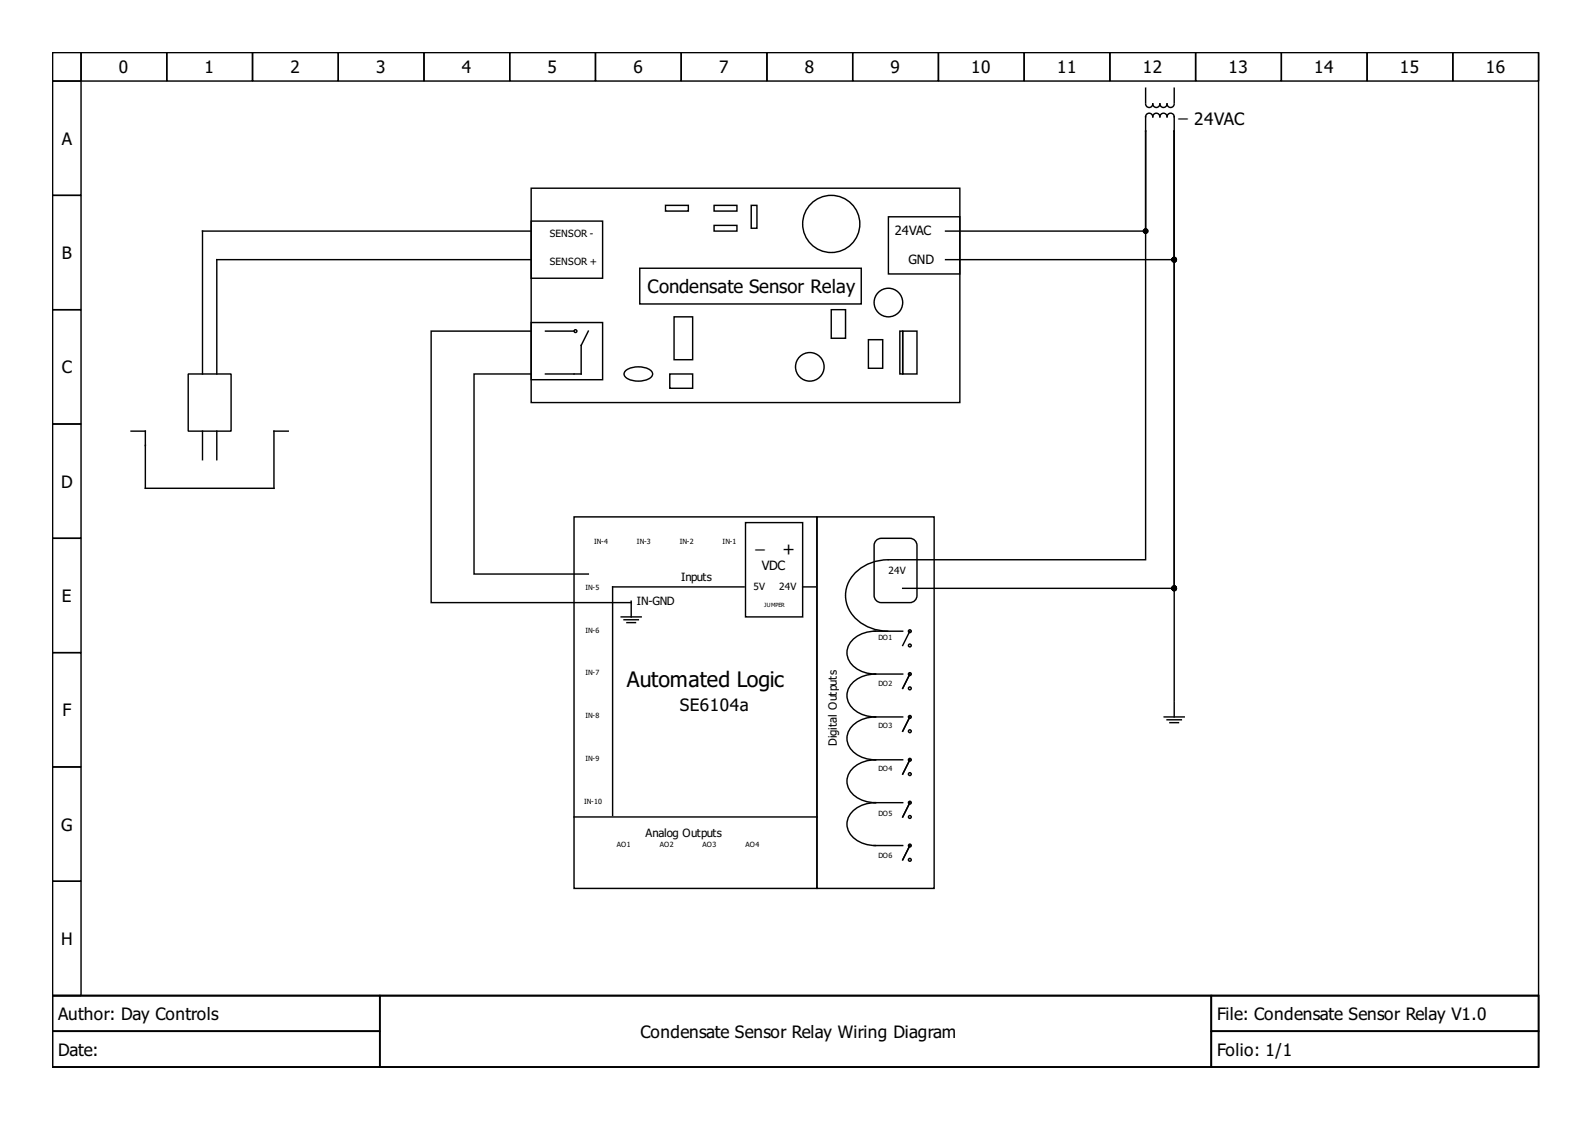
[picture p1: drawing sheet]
<svg xmlns="http://www.w3.org/2000/svg" width="297mm" height="210mm" viewBox="0 0 297 210" stroke-linecap="round" stroke-linejoin="round" font-family="sans-serif">
<g fill="none" stroke="#000" stroke-width=".27">
<path d="M9.8 9.8h277.3v176h-277.3zM9.8 9.8h5.3v5.3h-5.3zM9.8 15.1h5.3v21.4h-5.3zM15.1 9.8h16v5.3h-16zM31.1 9.8h16v5.3h-16zM47.1 9.8h16v5.3h-16zM63.1 9.8h16v5.3h-16zM79.1 9.8h16v5.3h-16zM95.1 9.8h16v5.3h-16zM111.1 9.8h16v5.3h-16zM127.1 9.8h16v5.3h-16zM143.1 9.8h16v5.3h-16z"/>
<path d="M159.1 9.8h16v5.3h-16zM175.1 9.8h16v5.3h-16zM191.1 9.8h16v5.3h-16zM207.1 9.8h16v5.3h-16zM213.8 19.4a.67 .67 0 0 0 .6 .7 .67 .67 0 0 0 .7-.7 .67 .67 0 0 0 .7 .7 .67 .67 0 0 0 .6-.7 .67 .67 0 0 0 .7 .7 .67 .67 0 0 0 .7-.7 .67 .67 0 0 0 .6 .7 .67 .67 0 0 0 .7-.7M213.8 16.5v2.6M219.1 16.5v2.6M223.1 9.8h16v5.3h-16zM239.1 9.8h16v5.3h-16zM255.1 9.8h16v5.3h-16zM271.1 9.8h16v5.3h-16zM9.8 36.5h5.3v21.3h-5.3z"/>
<path d="M99.1 35.1h80v40h-80zM124.2 38.3h4.2v1.1h-4.2zM133.2 38.3h4.3v1.1h-4.3zM140.2 38.3h1v4.3h-1zM213.8 24.5v-2.7a.67 .67 0 0 1 .6-.7 .67 .67 0 0 1 .7 .7 .67 .67 0 0 1 .7-.7 .67 .67 0 0 1 .6 .7 .67 .67 0 0 1 .7-.7 .67 .67 0 0 1 .7 .7 .67 .67 0 0 1 .6-.7 .67 .67 0 0 1 .7 .7v2.7M213.8 24.5v18.6h-37.4M213.8 24.5v79.9h-45.4M219.1 24.5v106.3M219.1 24.5v85.3h-50.7M219.1 24.5v23.9h-42.7M9.8 57.8h5.3v21.3h-5.3zM99.1 41.3h13.3v10.6h-13.3z"/>
<path d="M99.1 43.1h-61.3v26.7M99.1 48.4h-58.6v21.4M119.4 50h41.3v6.7h-41.3zM125.8 59.1h3.4v8h-3.4zM133.2 42.1h4.3v1h-4.3zM155.1 57.8h2.7v5.3h-2.7zM165.8 40.5h13.3v10.6h-13.3zM9.8 79.1h5.3v21.3h-5.3zM35.1 69.8h8v10.6h-8zM99.1 60.2h13.3v10.6h-13.3zM99.1 69.8h-10.7v37.3h21.4M99.1 61.8h-18.7v50.6h37.4v-.2"/>
<path d="M101.8 61.8h5.3M109.8 61.8l-1.4 2.6v5.4h-6.6M116.8 69.1a4.3 4.3 0 0 1 4.6 0 .9 .9 0 0 1 .3 1 .9 .9 0 0 1-.7 .6 4 4 0 0 1-4.5-.6l-.1-.3zM125 69.8h4.2v2.6h-4.2zM162 63.4h2.7v5.3h-2.7zM167.9 61.8h.5v8h-.5zM168.4 61.8h2.7v8h-2.7zM24.5 80.4h2.6v10.7h24v-10.7h2.7M37.8 80.4v5.4M40.5 80.4v5.4M107.1 96.4h45.3v69.4h-45.3zM139.1 97.5h10.7v17.6h-10.7z"/>
<path d="M152.4 96.4h21.9v69.4h-21.9zM9.8 100.4h5.3v21.4h-5.3zM115.9 115.1h3.7M116.4 115.6h2.7M117 116.2h1.6M117.8 112.4v2.7M138.8 109.5h-24.5v42.7M149.8 109.5h2.4M163.1 117.8h5.3M163.4 101l.6-.5 .4-.1h5.4a1.33 1.33 0 0 1 1.3 1.4v9.3a1.33 1.33 0 0 1-1.3 1.3h-5.4a1.33 1.33 0 0 1-1.3-1.3v-9.3zM163.4 117.8a5.1 5.1 0 0 0-5.3 3.2 4 4 0 0 0 3.4 4.5l1.9 .3a5.1 5.1 0 0 0-5.3 3.2 4 4 0 0 0 3.4 4.5l1.9 .3a5.1 5.1 0 0 0-5.3 3.2 4 4 0 0 0 3.4 4.5l1.9 .3a5.1 5.1 0 0 0-5.3 3.2 4 4 0 0 0 3.4 4.5l1.9 .3a5.1 5.1 0 0 0-5.3 3.2 4 4 0 0 0 3.4 4.5l1.9 .3M165.7 104.4a7.7 7.7 0 0 0-7.9 5.7 6.7 6.7 0 0 0 5.5 7.4l2.3 .3"/>
<path d="M165.8 104.4h2.4M169.8 117.8l-1.4 2.6M9.8 121.8h5.3v21.3h-5.3zM163.1 125.8h5.3M163.1 133.8h5.3M169.8 125.8l-1.4 2.6M169.8 133.8l-1.4 2.6M217.2 133.8h3.7M217.8 134.3h2.6M218.3 134.8h1.6M219.1 131.1v2.7M9.8 143.1h5.3v21.3h-5.3z"/>
<path d="M107.1 152.4h45.3M163.1 157.8h5.3M163.1 149.8h5.3M163.1 141.8h5.3M169.8 157.8l-1.4 2.6M169.8 141.8l-1.4 2.6M169.8 149.8l-1.4 2.6M9.8 164.4h5.3v21.4h-5.3zM9.8 185.8h277.3v13.3h-277.3zM9.8 185.8h61v6.6h-61zM9.8 192.4h61v6.7h-61zM70.8 185.8h155.2v13.3h-155.2z"/>
<path d="M226 185.8h61.1v6.6h-61.1zM226 192.4h61.1v6.7h-61.1z"/>
<circle cx="155.1" cy="41.8" r="5.3"/>
<circle cx="165.8" cy="56.4" r="2.67"/>
<circle cx="107.4" cy="61.8" r=".27"/>
<circle cx="151.1" cy="68.4" r="2.67"/>
<circle cx="169.8" cy="117.8" r=".27"/>
<circle cx="169.8" cy="133.8" r=".27"/>
<circle cx="169.8" cy="128.4" r=".27"/>
<circle cx="169.8" cy="125.8" r=".27"/>
<circle cx="169.8" cy="136.4" r=".27"/>
<circle cx="169.8" cy="120.4" r=".27"/>
<circle cx="169.8" cy="152.4" r=".27"/>
<circle cx="169.8" cy="141.8" r=".27"/>
<circle cx="169.8" cy="157.8" r=".27"/>
<circle cx="169.8" cy="149.8" r=".27"/>
<circle cx="169.8" cy="144.4" r=".27"/>
<circle cx="169.8" cy="160.4" r=".27"/>
</g>
<g fill="#000" stroke="#000" stroke-width=".27">
<circle cx="213.8" cy="43.1" r=".4"/>
<circle cx="219.1" cy="48.4" r=".4"/>
<circle cx="219.1" cy="109.8" r=".4"/>
</g>
<text font-size="4" x="117" y="128.2">Automated Logic</text>
<text font-size="3.5" x="120.8" y="54.6">Condensate Sensor Relay</text>
<g font-size="3.2">
<text x="22.2" y="13.7">0</text>
<text x="38.2" y="13.7">1</text>
<text x="54.2" y="13.7">2</text>
<text x="70.2" y="13.7">3</text>
<text x="86.2" y="13.7">4</text>
<text x="102.2" y="13.7">5</text>
<text x="118.2" y="13.7">6</text>
<text x="134.2" y="13.7">7</text>
<text x="150.2" y="13.7">8</text>
<text x="166.2" y="13.7">9</text>
<text x="181.2" y="13.7">10</text>
<text x="197.2" y="13.7">11</text>
<text x="213.2" y="13.7">12</text>
<text x="229.2" y="13.7">13</text>
<text x="245.2" y="13.7">14</text>
<text x="261.2" y="13.7">15</text>
<text x="277.2" y="13.7">16</text>
<text x="219.9" y="21.8">_</text>
<text x="222.8" y="23.4">24VAC</text>
<text x="11.5" y="27">A</text>
<text x="11.5" y="48.3">B</text>
<text x="11.5" y="69.6">C</text>
<text x="11.4" y="91">D</text>
<text x="141" y="102.3">_</text>
<text x="146" y="103.6">+</text>
<text x="11.5" y="112.3">E</text>
<text x="11.7" y="133.6">F</text>
<text x="126.8" y="132.7">SE6104a</text>
<text x="11.4" y="155">G</text>
<text x="11.4" y="176.3">H</text>
<text x="10.9" y="190.3">Author: Day Controls</text>
<text x="227.1" y="190.3">File: Condensate Sensor Relay V1.0</text>
<text x="10.9" y="197">Date:</text>
<text x="119.5" y="193.6">Condensate Sensor Relay Wiring Diagram</text>
<text x="227.1" y="197">Folio: 1/1</text>
</g>
<g font-size="2.4">
<text x="167" y="43.9">24VAC</text>
<text x="169.5" y="49.2">GND</text>
<text x="142.2" y="106.3">VDC</text>
</g>
<g font-size="2.1">
<text x="118.8" y="113">IN-GND</text>
<text x="127.1" y="108.4">Inputs</text>
<text x="156.2" y="139.1" transform="rotate(-90 156.2 139.1)">Digital Outputs</text>
<text x="120.4" y="156.2">Analog Outputs</text>
</g>
<g font-size="1.9">
<text x="102.6" y="44.2">SENSOR -</text>
<text x="102.6" y="49.5">SENSOR +</text>
<text x="165.8" y="107.1">24V</text>
<text x="140.6" y="110">5V</text>
<text x="145.4" y="110">24V</text>
</g>
<g font-size="1.3">
<text x="110.8" y="101.5">IN-4</text>
<text x="118.8" y="101.5">IN-3</text>
<text x="126.8" y="101.5">IN-2</text>
<text x="134.8" y="101.5">IN-1</text>
<text x="109.2" y="110">IN-5</text>
<text x="109.2" y="118">IN-6</text>
<text x="163.9" y="119.4">DO1</text>
<text x="109.2" y="126">IN-7</text>
<text x="163.9" y="127.9">DO2</text>
<text x="109.2" y="134">IN-8</text>
<text x="163.9" y="135.9">DO3</text>
<text x="109.2" y="142">IN-9</text>
<text x="163.9" y="143.9">DO4</text>
<text x="109" y="150">IN-10</text>
<text x="163.9" y="152.2">DO5</text>
<text x="115.1" y="158">AO1</text>
<text x="123.1" y="158">AO2</text>
<text x="131.1" y="158">AO3</text>
<text x="139.1" y="158">AO4</text>
<text x="163.9" y="160.2">DO6</text>
</g>
<text font-size="1.1" x="142.6" y="113.2">JUMPER</text>
</svg>
